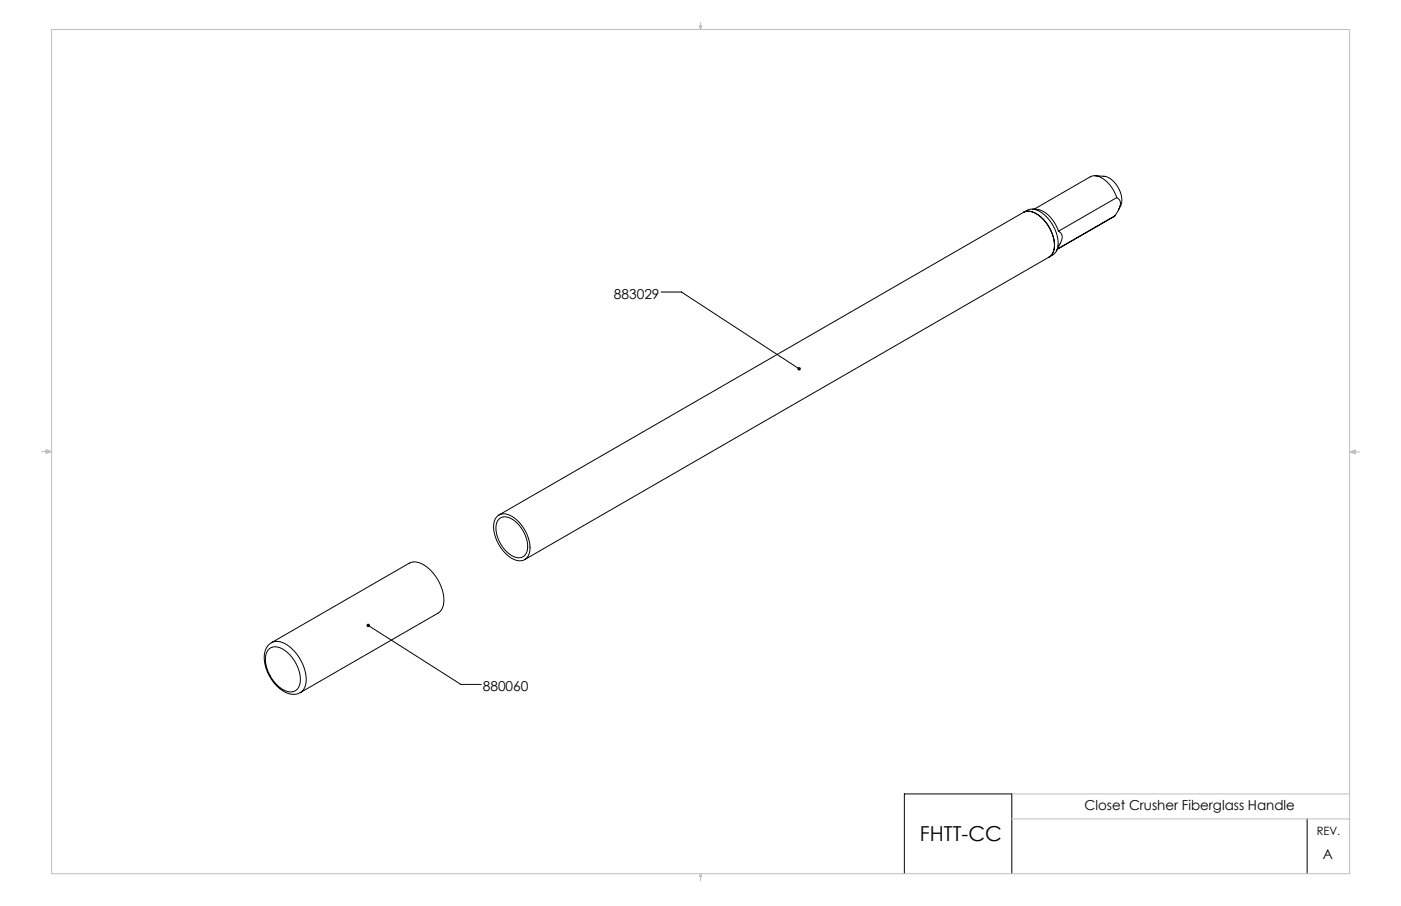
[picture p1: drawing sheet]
<svg xmlns="http://www.w3.org/2000/svg" width="432mm" height="279mm" viewBox="0 0 432 279" stroke-linecap="round" stroke-linejoin="round" font-family="sans-serif">
<g fill="none" stroke="#000" stroke-width=".31">
<path d="M337.5 54.2l2.7 .2a7.6 7.6 0 0 1 5.2 9l-.7 1.4M315.4 65.5a5.2 5.2 0 0 1 5.9 1.9 11 11 0 0 1 3.4 10.3l-.5 .8-.8 .8M315.4 65.5l1.1-.6a5.2 5.2 0 0 1 5.9 1.9 11 11 0 0 1 3.4 10.2l-.8 1.2-1.6 1.1M315.4 65.5a5.4 5.4 0 0 1 6.1 2.1 10.7 10.7 0 0 1 3.1 10.3l-1.2 1.4M315.4 65.5l-161.6 93.3M318.2 64.5l1.4 .1a9.2 9.2 0 0 1 6.6 6.7M323.4 79.3l-161.7 93.3M326.2 71.3a2.49 2.49 0 0 1 .6 3.8l-1.2 2.3M343.6 66.5l-17.7 10.4M343.6 66.5l-17.7 10.3M344.2 60.9a9.4 9.4 0 0 0-6.7-6.7l-1.5 .3-17.3 10M344.2 60.9a2.33 2.33 0 0 1 .6 3.6l-1.2 2"/>
<path d="M344.2 60.9l-18 10.4M203.8 90.1h6.2l36.3 23.6M153.2 159.2a4.2 4.2 0 0 1 5.6 .8 11.4 11.4 0 0 1 4.2 10.9 3.3 3.3 0 0 1-5.3 1.3 11.6 11.6 0 0 1-5.3-11.5zM153.7 160.2a3.6 3.6 0 0 1 5 .5 9.8 9.8 0 0 1 3.6 9.7 3 3 0 0 1-4.9 .8 10 10 0 0 1-4.3-10.1zM83.6 198.2l42.5-24.5a5.5 5.5 0 0 1 6.2 1.8 12.8 12.8 0 0 1 4.2 11.5l-.6 1.2-.8 .9-42.6 24.5M83.6 198.2a5.5 5.5 0 0 1 6.3 1.8 12.8 12.8 0 0 1 4.2 11.5l-.6 1.2-1 .9M83.7 198.2a6 6 0 0 0-2 7 11.8 11.8 0 0 0 8.1 8.9h1.5l1.2-.5M113.5 192.9l28.6 18.2h6.2M82.8 200.3a3.8 3.8 0 0 1 5.2 .4 11 11 0 0 1 4.3 10.7 3.2 3.2 0 0 1-5.2 1.2 11.2 11.2 0 0 1-5-11zM402.9 252.5v16.9M278.7 269.4v-24.6h33.1v24.6"/>
</g>
<g fill="none" stroke="#c0c0c0" stroke-width=".31">
<path d="M15.9 9.1h400.1v260.3h-400.1zM215.6 8h.6l-.3 1.1zM215.7 8l.2 1.1M215.9 6.9v2.2M216 8l-.1 1.1M12.7 139.3h3.2M14.2 139l1.7 .3M14.2 138.7l1.7 .6-1.7 .5zM15.9 139.3l-1.7 .2M416 139.4h3.1M416 139.4l1.7-.6v1.1zM416 139.4l1.7 .2"/>
<path d="M417.7 139.1l-1.7 .3M311.7 252.5h104.3M311.8 244.8h104.2M215.9 269.4v2.2M215.9 269.4l.3 .9h-.6z"/>
</g>
<path d="M113.1 192.5l.4 .4-.5-.3a.53 .53 0 0 0 .4 .8 .53 .53 0 0 0 .6-.7 .53 .53 0 0 0-.9-.2zM245.9 113.4a.53 .53 0 0 0 .1 .7 .53 .53 0 0 0 .7-.1l-.4-.3 .4 .3 .1-.4-.2-.3z" fill="#000"/>
<text font-size="6.3" x="283.5" y="259.4">FHTT-CC</text>
<g font-size="4.2">
<text x="189.2" y="92.2">883029</text>
<text x="148.8" y="213.2">880060</text>
<text x="334.3" y="249.8">Closet Crusher Fiberglass Handle</text>
<text x="407.7" y="264.9">A</text>
</g>
<text font-size="3.5" x="405.8" y="257.6">REV.</text>
</svg>
